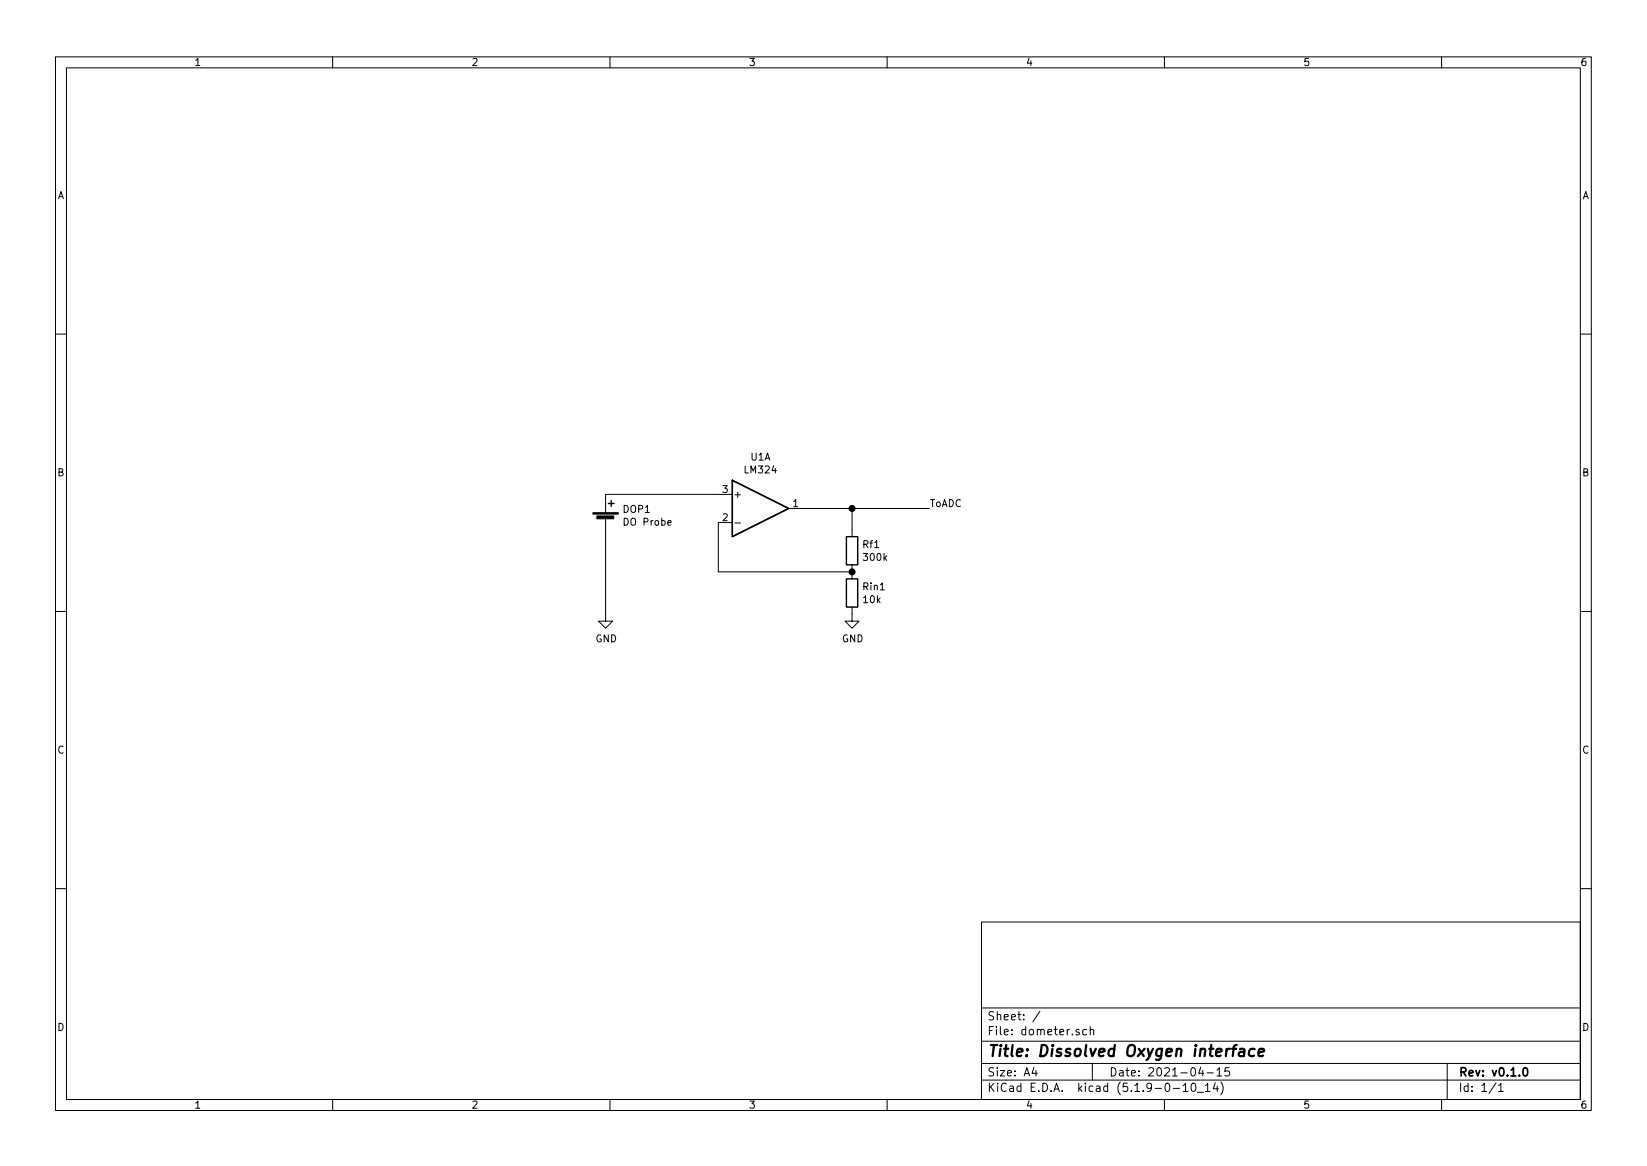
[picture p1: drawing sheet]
EESchema Schematic File Version 4
EELAYER 30 0
EELAYER END
$Descr A4 11693 8268
encoding utf-8
Sheet 1 1
Title "Dissolved Oxygen interface"
Date "2021-04-15"
Rev "v0.1.0"
Comp ""
Comment1 ""
Comment2 ""
Comment3 ""
Comment4 ""
$EndDescr
$Comp
L Amplifier_Operational:LM324 U1
U 1 1
P 5400 3600
F 0 "U1" H 5400 3967 50  0000 C CNN
F 1 "LM324" H 5400 3876 50  0000 C CNN
F 2 "Package_SO:SOIC-14W_7.5x9mm_P1.27mm" H 5350 3700 50  0001 C CNN
F 3 "http://www.ti.com/lit/ds/symlink/lm2902-n.pdf" H 5450 3800 50  0001 C CNN
	1    5400 3600
	1    0    0    -1  
$EndComp
$Comp
L Device:R Rf1
U 1 1
P 6050 3900
F 0 "Rf1" H 6120 3946 50  0000 L CNN
F 1 "300k" H 6120 3855 50  0000 L CNN
F 2 "Resistor_SMD:R_0805_2012Metric_Pad1.20x1.40mm_HandSolder" V 5980 3900 50  0001 C CNN
F 3 "~" H 6050 3900 50  0001 C CNN
	1    6050 3900
	1    0    0    -1  
$EndComp
$Comp
L Device:R Rin1
U 1 1
P 6050 4200
F 0 "Rin1" H 6120 4246 50  0000 L CNN
F 1 "10k" H 6120 4155 50  0000 L CNN
F 2 "Resistor_SMD:R_0805_2012Metric_Pad1.20x1.40mm_HandSolder" V 5980 4200 50  0001 C CNN
F 3 "~" H 6050 4200 50  0001 C CNN
	1    6050 4200
	1    0    0    -1  
$EndComp
Wire Wire Line
	6050 4050 5100 4050
Wire Wire Line
	5100 4050 5100 3700
Connection ~ 6050 4050
Wire Wire Line
	5700 3600 6050 3600
Wire Wire Line
	6050 3600 6050 3750
Wire Wire Line
	6050 3600 6600 3600
Connection ~ 6050 3600
$Comp
L power:GND #PWR02
U 1 1
P 6050 4350
F 0 "#PWR02" H 6050 4100 50  0001 C CNN
F 1 "GND" H 6055 4177 50  0000 C CNN
F 2 "" H 6050 4350 50  0001 C CNN
F 3 "" H 6050 4350 50  0001 C CNN
	1    6050 4350
	1    0    0    -1  
$EndComp
$Comp
L power:GND #PWR01
U 1 1
P 4300 4350
F 0 "#PWR01" H 4300 4100 50  0001 C CNN
F 1 "GND" H 4305 4177 50  0000 C CNN
F 2 "" H 4300 4350 50  0001 C CNN
F 3 "" H 4300 4350 50  0001 C CNN
	1    4300 4350
	1    0    0    -1  
$EndComp
$Comp
L Device:Battery_Cell DOP1
U 1 1
P 4300 3700
F 0 "DOP1" H 4418 3796 50  0000 L CNN
F 1 "DO Probe" H 4418 3705 50  0000 L CNN
F 2 "TerminalBlock_Phoenix:TerminalBlock_Phoenix_MKDS-1,5-2_1x02_P5.00mm_Horizontal" V 4300 3760 50  0001 C CNN
F 3 "~" V 4300 3760 50  0001 C CNN
	1    4300 3700
	1    0    0    -1  
$EndComp
Wire Wire Line
	4300 3800 4300 4350
Wire Wire Line
	4300 3500 5100 3500
Text Label 6600 3600 0    50   ~ 0
ToADC
$EndSCHEMATC
